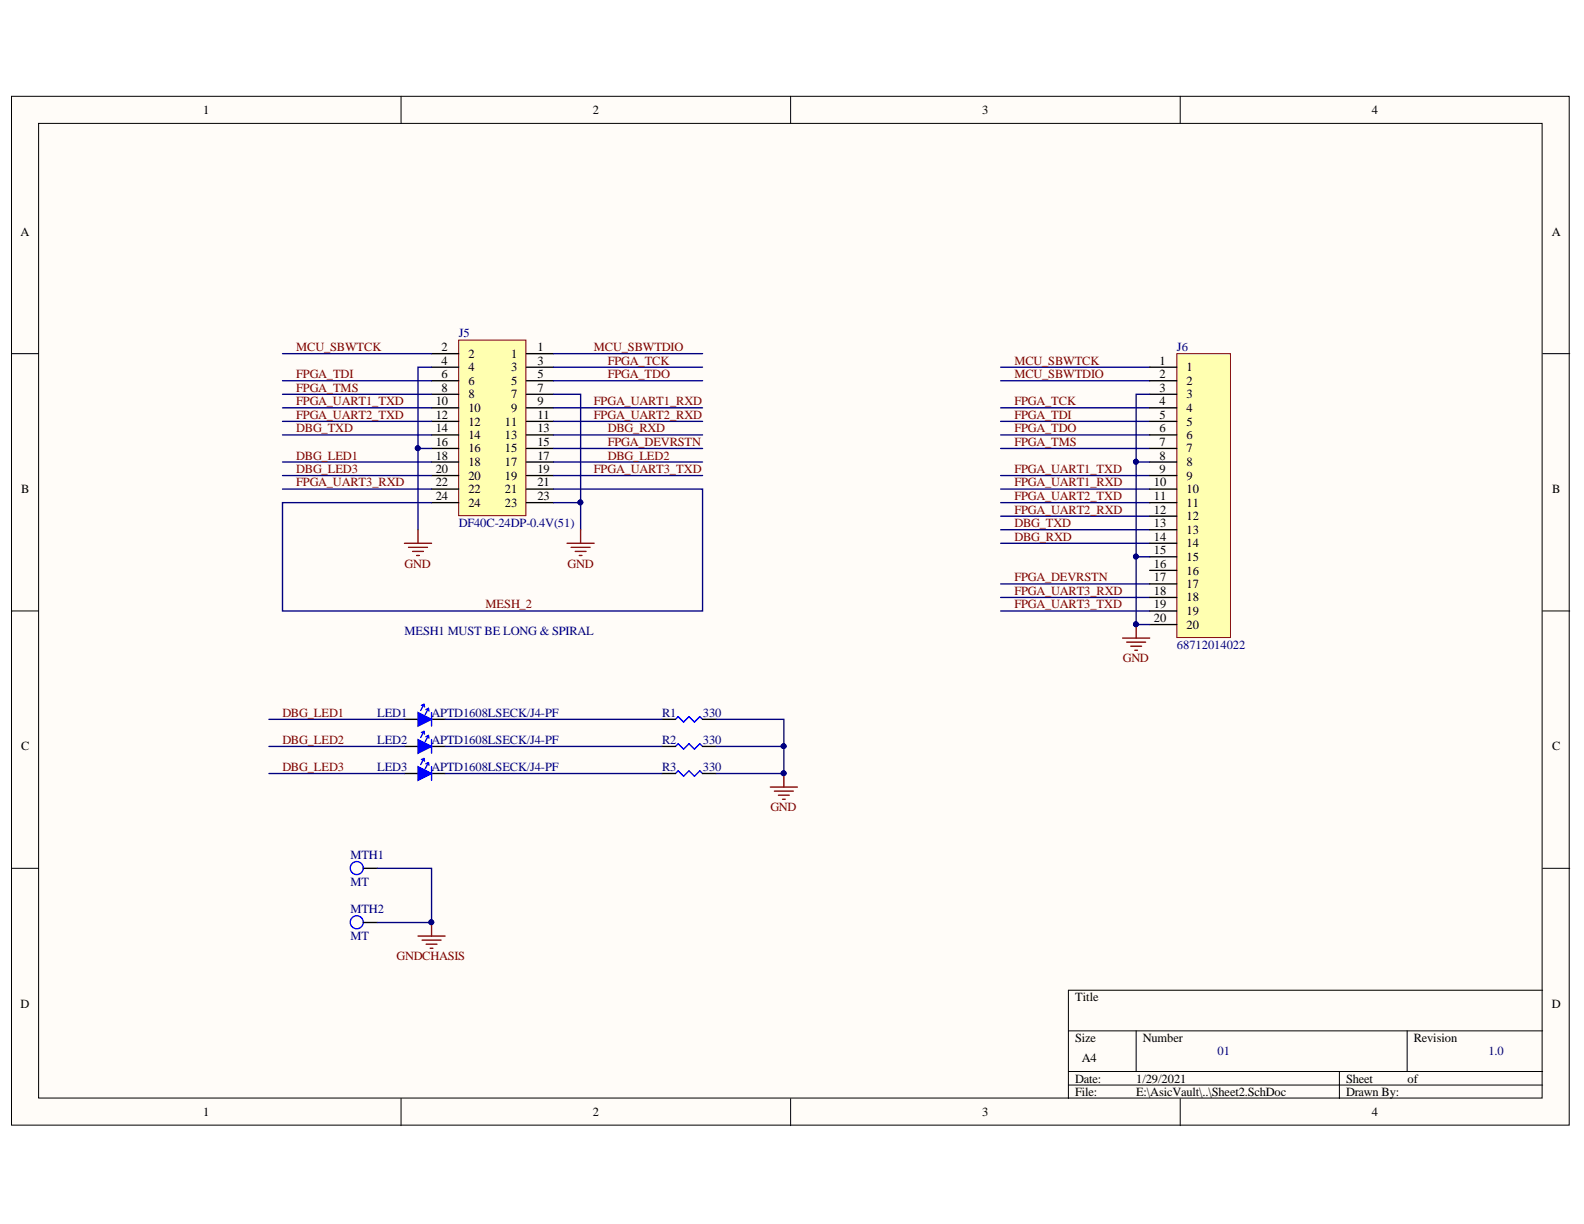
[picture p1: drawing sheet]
<svg xmlns="http://www.w3.org/2000/svg" width="279mm" height="216mm" viewBox="0 0 279 216" stroke-linecap="round" stroke-linejoin="round" font-family="sans-serif">
<g fill="#fffcf8" stroke="#000" stroke-width=".18">
<path d="M2 17h274.8v181.5h-274.8z"/>
<path d="M6.8 21.8h265.2v171.9h-265.2z"/>
</g>
<g fill="none" stroke="#000" stroke-width=".18">
<path d="M70.7 17v4.8M139.5 17v4.8M208.2 17v4.8M2 62.4h4.8M272.1 62.4h4.8M2 107.8h4.8M272.1 107.8h4.8M2 153.2h4.8M272.1 153.2h4.8M272.1 174.7h-83.6v19.1M70.7 193.8v4.8M139.5 193.8v4.8"/>
<path d="M188.5 181.8h83.6M188.5 189h83.6M188.5 191.4h83.6M200.4 181.8v7.2M208.2 193.8v4.8M236.3 189v4.8M248.2 181.8v7.2"/>
</g>
<path d="M80.9 60h11.9v31h-11.9z" fill="#ffffb0" stroke="#800000" stroke-width=".18"/>
<g fill="none" stroke="#000" stroke-width=".24">
<path d="M76.1 62.4h4.8M76.1 64.8h4.8M76.1 67.2h4.8M76.1 69.5h4.8M76.1 71.9h4.8M76.1 74.3h4.8M76.1 76.7h4.8M76.1 79.1h4.8M92.9 62.4h4.7M92.9 64.8h4.7M92.9 67.2h4.7M92.9 69.5h4.7"/>
<path d="M92.9 71.9h4.7M92.9 74.3h4.7M92.9 76.7h4.7M92.9 79.1h4.7M76.1 81.5h4.8M76.1 83.9h4.8M76.1 86.3h4.8M76.1 88.7h4.8M92.9 81.5h4.7M92.9 83.9h4.7M92.9 86.3h4.7M92.9 88.7h4.7"/>
<path d="M71.3 126.9h2.4M76.1 126.9h2.4"/>
</g>
<g fill="none" stroke="#000080" stroke-width=".24">
<path d="M49.8 62.4h26.3M49.8 67.2h26.3M49.8 69.5h26.3M49.8 71.9h26.3M49.8 74.3h26.3M49.8 76.7h26.3M73.7 79.1h2.4M76.1 64.8h-2.4v28.6M97.6 69.5h4.8v23.9M97.6 62.4h26.3M97.6 67.2h26.3M97.6 71.9h26.3"/>
<path d="M97.6 74.3h26.3M97.6 76.7h26.3M97.6 79.1h26.3M97.6 64.8h26.3M49.8 81.5h26.3M49.8 83.9h26.3M97.6 81.5h26.3M97.6 88.7h4.8"/>
</g>
<g fill="#000080" stroke="#000080" stroke-width=".18">
<circle cx="73.7" cy="79.1" r=".43"/>
<circle cx="102.4" cy="88.6" r=".43"/>
</g>
<path d="M71.3 95.8h4.8M72.1 96.5h3.3M72.8 97.3h1.9M73.5 98h.5M73.7 93.4v2.4M100 95.8h4.8M100.7 96.5h3.4M101.5 97.3h1.9M102.2 98h.5M102.4 93.4v2.4" fill="none" stroke="#800000" stroke-width=".24"/>
<path d="M73.7 125.7l2.4 1.2-2.4 1.2z" fill="#00f"/>
<path d="M73.7 125.7l2.4 1.2-2.4 1.2zM74.8 124.2l-.6 1.1M74.8 124.2l-.5 .2M74.8 124.2l.1 .5M75.6 125l-.6 1M75.6 125l-.5 .2M75.6 125l.1 .4M76.1 125.7v2.4" fill="none" stroke="#00f" stroke-width=".24"/>
<path d="M71.3 131.7h2.4M76.1 131.7h2.4" fill="none" stroke="#000" stroke-width=".24"/>
<path d="M73.7 130.5l2.4 1.2-2.4 1.2z" fill="#00f"/>
<path d="M73.7 130.5l2.4 1.2-2.4 1.2zM74.8 129l-.6 1.1M74.8 129l-.5 .2M74.8 129l.1 .5M75.6 129.7l-.6 1.1M75.6 129.7l-.5 .2M75.6 129.7l.1 .5M76.1 130.5v2.4M119.1 126.9l.5-.5 1 1 .9-1 1 1 .9-1 .5 .5M119.1 131.7l.5-.5 1 .9 .9-.9 1 .9 .9-.9 .5 .5" fill="none" stroke="#00f" stroke-width=".24"/>
<path d="M71.3 136.4h2.4M76.1 136.4h2.4M116.8 126.9h2.3M116.8 131.7h2.3M123.9 126.9h2.4M123.9 131.7h2.4" fill="none" stroke="#000" stroke-width=".24"/>
<path d="M73.7 135.2l2.4 1.2-2.4 1.2z" fill="#00f"/>
<path d="M73.7 135.2l2.4 1.2-2.4 1.2zM74.8 133.8l-.6 1.1M74.8 133.8l-.5 .2M74.8 133.8l.1 .5M75.6 134.5l-.6 1.1M75.6 134.5l-.5 .2M75.6 134.5l.1 .5M76.1 135.2v2.4M119.1 136.4l.5-.4 1 .9 .9-.9 1 .9 .9-.9 .5 .4" fill="none" stroke="#00f" stroke-width=".24"/>
<path d="M116.8 136.4h2.3M123.9 136.4h2.4" fill="none" stroke="#000" stroke-width=".24"/>
<g fill="none" stroke="#000080" stroke-width=".24">
<path d="M176.5 64.8h26.3M176.5 74.3h26.3M176.5 79.1h26.3M176.5 67.2h26.3M176.5 71.9h26.3M176.5 76.7h26.3M49.8 86.3h26.3M97.6 83.9h26.3M176.5 83.9h26.3M176.5 88.7h26.3M176.5 93.4h26.3M176.5 86.3h26.3"/>
<path d="M176.5 91h26.3M176.5 95.8h26.3M176.5 103h26.3M176.5 107.8h26.3M176.5 105.4h26.3M47.4 126.9h23.9M47.4 131.7h23.9M47.4 136.4h23.9M78.5 126.9h38.3M78.5 131.7h38.3M78.5 136.4h38.3M126.3 126.9h12v9.5h-12"/>
<path d="M126.3 131.7h12"/>
</g>
<g fill="#000080" stroke="#000080" stroke-width=".18">
<circle cx="138.2" cy="131.6" r=".43"/>
<circle cx="138.2" cy="136.4" r=".43"/>
<circle cx="200.4" cy="110.1" r=".43"/>
</g>
<path d="M198 112.6h4.8M198.7 113.3h3.4M199.4 114h2M200.2 114.7h.4M200.4 110.2v2.4M135.9 138.8h4.8M136.6 139.5h3.3M138.3 136.4v2.4M137.3 140.3h1.9M138 141h.5" fill="none" stroke="#800000" stroke-width=".24"/>
<path d="M207.6 62.4h9.4v50.1h-9.4z" fill="#ffffb0" stroke="#800000" stroke-width=".18"/>
<g fill="none" stroke="#000" stroke-width=".24">
<path d="M202.8 64.8h4.8M202.8 67.2h4.8M202.8 69.5h4.8M202.8 71.9h4.8M202.8 74.3h4.8M202.8 76.7h4.8M202.8 79.1h4.8M202.8 81.5h4.8M202.8 83.9h4.8M202.8 86.3h4.8M202.8 88.7h4.8M202.8 91h4.8"/>
<path d="M202.8 93.4h4.8M202.8 95.8h4.8M202.8 98.2h4.8M202.8 100.6h4.8M202.8 103h4.8M202.8 105.4h4.8M202.8 107.8h4.8M202.8 110.2h4.8M64.2 153.2h2.4M64.2 162.7h2.4"/>
</g>
<path d="M202.8 69.5h-2.4v40.7h2.4M97.6 86.3h26.3v21.5h-74.1v-19.1h26.3M200.4 98.2h2.4M200.4 81.5h2.4M66.6 153.2h9.5v9.5h-9.5" fill="none" stroke="#000080" stroke-width=".24"/>
<g fill="#000080" stroke="#000080" stroke-width=".18">
<circle cx="200.4" cy="81.4" r=".43"/>
<circle cx="200.4" cy="98.2" r=".43"/>
<circle cx="200.4" cy="110.1" r=".43"/>
<circle cx="76.1" cy="162.7" r=".43"/>
</g>
<g fill="none" stroke="#00f" stroke-width=".24">
<circle cx="62.9" cy="153.1" r="1.15"/>
<circle cx="62.9" cy="162.7" r="1.15"/>
</g>
<path d="M73.7 165.1h4.8M74.4 165.8h3.4M75.2 166.5h1.9M75.9 167.3h.5M76.1 162.7v2.4" fill="none" stroke="#800000" stroke-width=".24"/>
<g font-size="2.2">
<text x="35.9" y="20.1">1</text>
<text x="104.6" y="20.1">2</text>
<text x="173.3" y="20.1">3</text>
<text x="242" y="20.1">4</text>
<text x="3.6" y="41.6">A</text>
<text x="273.7" y="41.6">A</text>
<text x="77.9" y="61.9">2</text>
<text x="77.9" y="64.3">4</text>
<text x="82.6" y="63.1">2</text>
<text x="82.6" y="65.5">4</text>
<text x="90.1" y="63.1">1</text>
<text x="90.1" y="65.5">3</text>
<text x="94.8" y="61.9">1</text>
<text x="94.8" y="64.3">3</text>
<text x="204.5" y="64.3">1</text>
<text x="209.3" y="65.5">1</text>
<text x="76.9" y="71.4">10</text>
<text x="77.9" y="66.7">6</text>
<text x="77.9" y="69.1">8</text>
<text x="82.6" y="67.9">6</text>
<text x="82.6" y="70.2">8</text>
<text x="90.1" y="67.9">5</text>
<text x="90.1" y="70.2">7</text>
<text x="94.8" y="66.7">5</text>
<text x="94.8" y="69.1">7</text>
<text x="94.8" y="71.4">9</text>
<text x="204.5" y="66.7">2</text>
<text x="204.5" y="69.1">3</text>
<text x="204.5" y="71.4">4</text>
<text x="209.3" y="67.9">2</text>
<text x="209.3" y="70.2">3</text>
<text x="76.9" y="73.9">12</text>
<text x="76.9" y="76.2">14</text>
<text x="82.6" y="72.7">10</text>
<text x="82.6" y="75.1">12</text>
<text x="82.6" y="77.4">14</text>
<text x="89" y="75.1">11</text>
<text x="89" y="77.4">13</text>
<text x="90.1" y="72.7">9</text>
<text x="94.8" y="73.9">11</text>
<text x="94.8" y="76.2">13</text>
<text x="204.5" y="73.9">5</text>
<text x="204.5" y="76.2">6</text>
<text x="209.3" y="72.7">4</text>
<text x="209.3" y="75.1">5</text>
<text x="209.3" y="77.4">6</text>
<text x="76.9" y="78.6">16</text>
<text x="76.9" y="81.1">18</text>
<text x="76.9" y="83.4">20</text>
<text x="82.6" y="79.8">16</text>
<text x="82.6" y="82.2">18</text>
<text x="89" y="79.8">15</text>
<text x="89" y="82.2">17</text>
<text x="94.8" y="78.6">15</text>
<text x="94.8" y="81.1">17</text>
<text x="94.8" y="83.4">19</text>
<text x="204.5" y="78.6">7</text>
<text x="204.5" y="81.1">8</text>
<text x="204.5" y="83.4">9</text>
<text x="209.3" y="79.8">7</text>
<text x="209.3" y="82.2">8</text>
<text x="3.7" y="87">B</text>
<text x="76.9" y="85.8">22</text>
<text x="76.9" y="88.2">24</text>
<text x="82.6" y="84.6">20</text>
<text x="82.6" y="87">22</text>
<text x="82.6" y="89.3">24</text>
<text x="89" y="84.6">19</text>
<text x="89" y="87">21</text>
<text x="89" y="89.3">23</text>
<text x="94.8" y="85.8">21</text>
<text x="94.8" y="88.2">23</text>
<text x="203.5" y="85.8">10</text>
<text x="203.5" y="88.2">11</text>
<text x="209.3" y="84.6">9</text>
<text x="209.3" y="87">10</text>
<text x="209.3" y="89.3">11</text>
<text x="273.8" y="87">B</text>
<text x="203.5" y="90.6">12</text>
<text x="203.5" y="93">13</text>
<text x="203.5" y="95.4">14</text>
<text x="209.3" y="91.8">12</text>
<text x="209.3" y="94.2">13</text>
<text x="203.5" y="97.7">15</text>
<text x="203.5" y="100.2">16</text>
<text x="209.3" y="96.5">14</text>
<text x="209.3" y="99">15</text>
<text x="209.3" y="101.4">16</text>
<text x="203.5" y="102.5">17</text>
<text x="203.5" y="104.9">18</text>
<text x="203.5" y="107.3">19</text>
<text x="209.3" y="103.7">17</text>
<text x="209.3" y="106.1">18</text>
<text x="203.5" y="109.7">20</text>
<text x="209.3" y="108.5">19</text>
<text x="209.3" y="110.9">20</text>
<text x="3.7" y="132.4">C</text>
<text x="273.8" y="132.4">C</text>
<text x="3.6" y="177.8">D</text>
<text x="189.7" y="176.6">Title</text>
<text x="273.7" y="177.8">D</text>
<text x="189.7" y="183.8">Size</text>
<text x="201.6" y="183.8">Number</text>
<text x="249.4" y="183.8">Revision</text>
<text x="189.7" y="191">Date:</text>
<text x="190.8" y="187.3">A4</text>
<text x="200.4" y="191">1/29/2021</text>
<text x="237.4" y="191">Sheet</text>
<text x="248.3" y="191">of</text>
<text x="35.9" y="196.9">1</text>
<text x="104.6" y="196.9">2</text>
<text x="173.3" y="196.9">3</text>
<text x="189.7" y="193.3">File:</text>
<text x="200.4" y="193.3">E:\AsicVault\..\Sheet2.SchDoc</text>
<text x="237.4" y="193.3">Drawn By:</text>
<text x="242" y="196.9">4</text>
</g>
<g font-size="2.2" fill="#000080">
<text x="80.9" y="59.5">J5</text>
<text x="207.6" y="61.9">J6</text>
<text x="80.9" y="93">DF40C-24DP-0.4V(51)</text>
<text x="71.4" y="112.1">MESH1 MUST BE LONG &amp; SPIRAL</text>
<text x="207.6" y="114.5">68712014022</text>
<text x="66.5" y="126.5">LED1</text>
<text x="66.5" y="131.2">LED2</text>
<text x="76.1" y="126.5">APTD1608LSECK/J4-PF</text>
<text x="76.1" y="131.2">APTD1608LSECK/J4-PF</text>
<text x="116.8" y="126.5">R1</text>
<text x="116.8" y="131.2">R2</text>
<text x="124" y="126.5">330</text>
<text x="124" y="131.2">330</text>
<text x="66.5" y="136">LED3</text>
<text x="76.1" y="136">APTD1608LSECK/J4-PF</text>
<text x="116.8" y="136">R3</text>
<text x="124" y="136">330</text>
<text x="61.8" y="151.5">MTH1</text>
<text x="61.8" y="156.3">MT</text>
<text x="61.8" y="161">MTH2</text>
<text x="61.8" y="165.8">MT</text>
<text x="214.8" y="186.1">01</text>
<text x="262.6" y="186.1">1.0</text>
</g>
<g font-size="2.2" fill="#800000">
<text x="52.3" y="61.9">MCU_SBWTCK</text>
<text x="104.8" y="61.9">MCU_SBWTDIO</text>
<text x="107.2" y="64.3">FPGA_TCK</text>
<text x="178.9" y="64.3">MCU_SBWTCK</text>
<text x="52.3" y="66.7">FPGA_TDI</text>
<text x="52.3" y="69.1">FPGA_TMS</text>
<text x="52.3" y="71.4">FPGA_UART1_TXD</text>
<text x="104.8" y="71.4">FPGA_UART1_RXD</text>
<text x="107.2" y="66.7">FPGA_TDO</text>
<text x="178.9" y="71.4">FPGA_TCK</text>
<text x="178.9" y="66.7">MCU_SBWTDIO</text>
<text x="52.3" y="73.9">FPGA_UART2_TXD</text>
<text x="52.3" y="76.2">DBG_TXD</text>
<text x="104.8" y="73.9">FPGA_UART2_RXD</text>
<text x="107.2" y="76.2">DBG_RXD</text>
<text x="178.9" y="73.9">FPGA_TDI</text>
<text x="178.9" y="76.2">FPGA_TDO</text>
<text x="52.3" y="81.1">DBG_LED1</text>
<text x="52.3" y="83.4">DBG_LED3</text>
<text x="104.8" y="83.4">FPGA_UART3_TXD</text>
<text x="107.2" y="78.6">FPGA_DEVRSTN</text>
<text x="107.2" y="81.1">DBG_LED2</text>
<text x="178.9" y="78.6">FPGA_TMS</text>
<text x="178.9" y="83.4">FPGA_UART1_TXD</text>
<text x="52.3" y="85.8">FPGA_UART3_RXD</text>
<text x="178.9" y="85.8">FPGA_UART1_RXD</text>
<text x="178.9" y="88.2">FPGA_UART2_TXD</text>
<text x="178.9" y="90.6">FPGA_UART2_RXD</text>
<text x="178.9" y="93">DBG_TXD</text>
<text x="178.9" y="95.4">DBG_RXD</text>
<text x="71.4" y="100.2">GND</text>
<text x="100.1" y="100.2">GND</text>
<text x="85.7" y="107.3">MESH_2</text>
<text x="178.9" y="102.5">FPGA_DEVRSTN</text>
<text x="178.9" y="107.3">FPGA_UART3_TXD</text>
<text x="178.9" y="104.9">FPGA_UART3_RXD</text>
<text x="198" y="116.8">GND</text>
<text x="49.8" y="126.5">DBG_LED1</text>
<text x="49.8" y="131.2">DBG_LED2</text>
<text x="49.8" y="136">DBG_LED3</text>
<text x="135.9" y="143.1">GND</text>
<text x="69.9" y="169.4">GNDCHASIS</text>
</g>
</svg>
